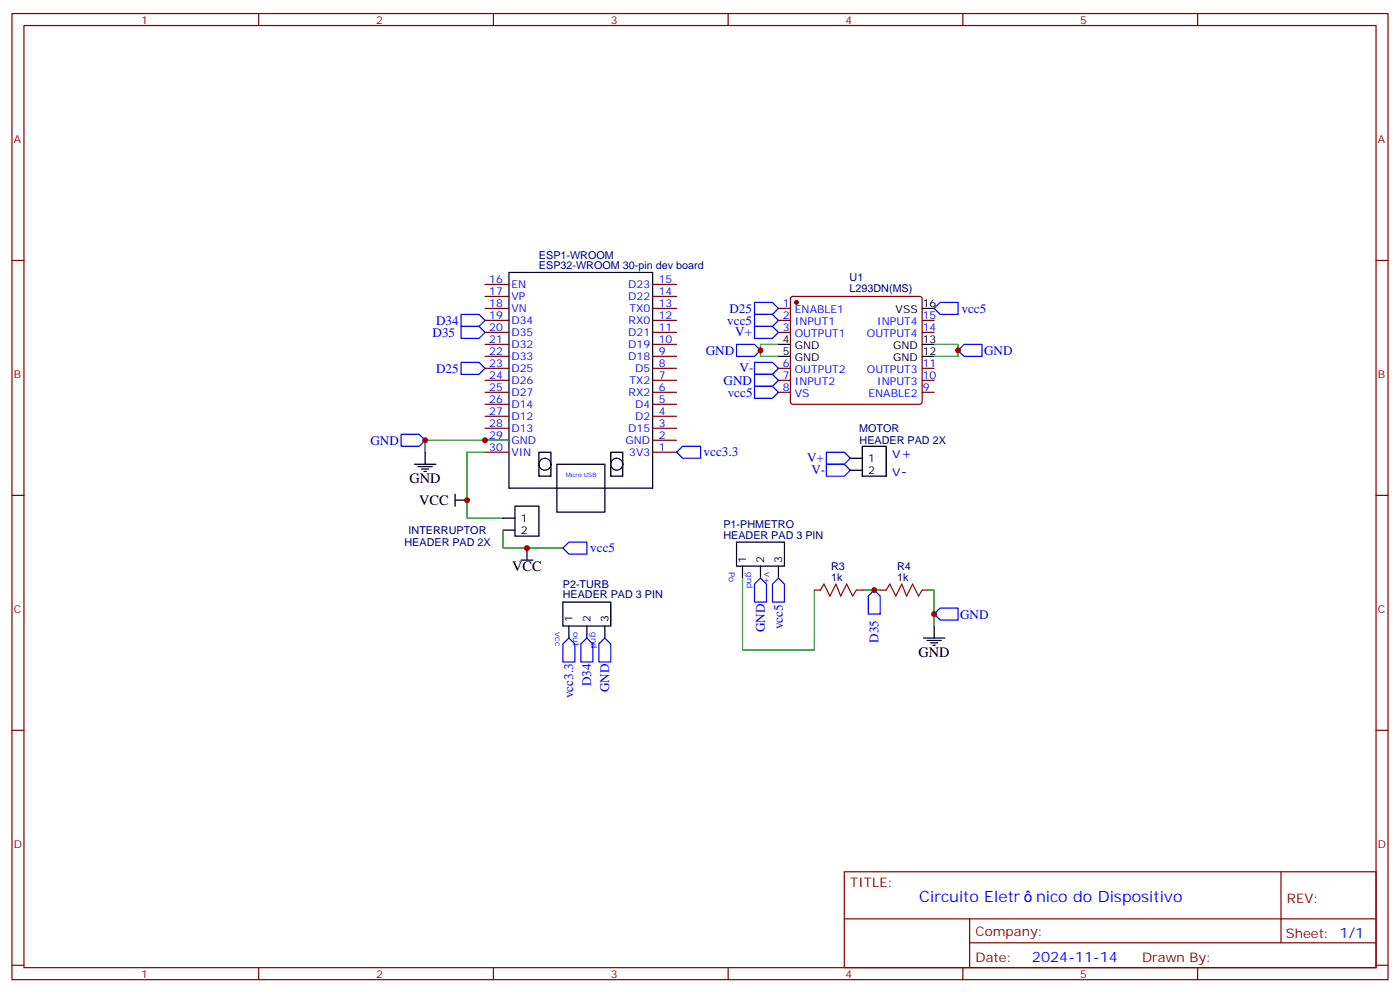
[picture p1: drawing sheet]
<svg xmlns="http://www.w3.org/2000/svg" width="412mm" height="292mm" viewBox="0 0 412 292" stroke-linecap="round" stroke-linejoin="round" font-family="sans-serif">
<g fill="none" stroke="#870000" stroke-width=".35">
<path d="M3.5 4h405.4v284.3h-405.4zM7.1 7.5h398.2v277.3h-398.2zM76.2 4v3.5M145.3 4v3.5M214.5 4v3.5M283.6 4v3.5M352.8 4v3.5M3.5 76.7h3.6M405.3 76.7h3.6M142.9 97.8h7M142.9 94.3h7M142.9 90.8h7"/>
<path d="M142.9 87.2h7M142.9 83.7h7M192.3 97.8h7M192.3 94.3h7M192.3 90.8h7M192.3 87.2h7M192.3 83.7h7M229.3 97.8h3.5M229.3 94.3h3.5M229.3 90.8h3.5M233.1 87.4l.4-.2h37.4l.5 .2 .2 .5v30.4l-.2 .5-.5 .2h-37.4l-.5-.2-.2-.5v-30.4zM271.6 97.8h3.6"/>
<path d="M271.6 94.3h3.6M142.9 119h7M142.9 115.5h7M142.9 111.9h7M142.9 108.4h7M142.9 104.9h7M142.9 101.4h7M192.3 119h7M192.3 115.5h7M192.3 111.9h7M192.3 108.4h7M192.3 104.9h7"/>
<path d="M192.3 101.4h7M229.3 115.5h3.5M229.3 111.9h3.5M229.3 108.4h3.5M271.6 115.5h3.6M271.6 111.9h3.6M271.6 108.4h3.6M142.9 133.1h7M142.9 129.6h7M142.9 126h7M142.9 122.5h7M192.3 133.1h7"/>
<path d="M192.3 129.6h7M192.3 126h7M192.3 122.5h7M3.5 145.8h3.6M405.3 145.8h3.6M239.9 173.7h1.8M252.2 173.7h1.8M259.3 173.7h1.8M271.6 173.7h1.8M3.5 214.9h3.6M405.3 214.9h3.6M248.7 256.6h156.6v28.2h-156.6z"/>
<path d="M377.3 256.6v20.9M248.7 270.4h156.5M285.6 277.5h119.6M285.6 270.4v14.1M3.5 284.1h3.6M76.2 284.8v3.5M145.3 284.8v3.5M214.5 284.8v3.5M283.6 284.8v3.5M352.8 284.8v3.5M405.3 284.1h3.6"/>
</g>
<g fill="none" stroke="#000" stroke-width=".35">
<path d="M149.9 80.2h42.4v63.5h-42.4zM271.6 90.8h3.6M229.3 101.4h3.5M229.3 104.9h3.5M271.6 101.4h3.6M271.6 104.9h3.6M122.1 136.6h6.3M123.1 137.3h4.3M124.2 138h2.1M124.9 138.7h.7M125.2 133.1v3.5M158.7 133.1h3.6v7.1h-3.6z"/>
<path d="M164 136.6h14.2v14.1h-14.2zM179.9 133.1h3.5v7.1h-3.5zM250.5 134.9h3.5M250.5 138.4h3.5M254 131.3h7.1v8.9h-7.1zM134.1 147.2h3.5M134.1 145.5v3.5M148.2 152.5h3.5M148.2 156h3.5M151.7 149h7v8.8h-7zM217 159.6h14.1v7h-14.1zM153.5 164.9h3.5"/>
<path d="M155.2 161.3v3.6M165.8 177.2h14.1v7.1h-14.1zM218.7 166.6v3.5M224 166.6v3.5M229.3 166.6v3.5M167.6 184.3v3.5M172.9 184.3v3.5M178.2 184.3v3.5M272 187.8h6.3M273 188.5h4.3M274.1 189.2h2.1M274.8 189.9h.7"/>
<path d="M275.2 184.3v3.5"/>
<circle cx="160.5" cy="136.6" r="1.76"/>
<circle cx="181.7" cy="136.6" r="1.76"/>
</g>
<circle cx="234.6" cy="89" r=".53" fill="#870000" stroke="#870000" stroke-width=".35"/>
<path d="M229.3 101.4h-5.3v3.5h5.3M275.2 101.4h7v3.5h-7M142.9 133.1h-5.3v19.4h10.6M149.9 129.6h-24.7v3.5M148.2 156v5.3h17.6M218.7 170.1v21.2h21.2v-17.6M254 173.7h5.3M273.4 173.7h1.8v10.6" fill="none" stroke="#008700" stroke-width=".35"/>
<path d="M241.7 173.7l1-1.8 1.8 3.5 1.7-3.5 1.4 3.5 1.8-3.5 1.8 3.5 1-1.7M261.1 173.7l1-1.8 1.8 3.5 1.7-3.5 1.5 3.5 1.7-3.5 1.8 3.5 1-1.7" fill="none" stroke="#a10000" stroke-width=".35"/>
<g fill="none" stroke="#00f" stroke-width=".35">
<path d="M135.8 92.5h5.3l1.8 1.8-1.8 1.8h-5.3zM135.8 96.1h5.3l1.8 1.7-1.8 1.8h-5.3zM222.2 92.5h5.3l1.8 1.8-1.8 1.8h-5.3zM222.2 89h5.3l1.8 1.8-1.8 1.7h-5.3zM222.2 96.1h5.3l1.8 1.7-1.8 1.8h-5.3zM275.2 90.8l1.7-1.8h5.3v3.5h-5.3zM135.8 106.6h5.3l1.8 1.8-1.8 1.8h-5.3zM217 101.4h5.2l1.8 1.7-1.8 1.8h-5.2zM222.2 106.6h5.3l1.8 1.8-1.8 1.8h-5.3zM222.2 110.2h5.3l1.8 1.7-1.8 1.8h-5.3zM222.2 113.7h5.3l1.8 1.8-1.8 1.7h-5.3zM282.2 103.1l1.8-1.7h5.3v3.5h-5.3z"/>
<path d="M118.2 127.8h5.3l1.7 1.8-1.7 1.7h-5.3zM199.3 133.1l1.8-1.8h5.3v3.6h-5.3zM243.4 133.1h5.3l1.8 1.8-1.8 1.7h-5.3zM243.4 136.6h5.3l1.8 1.8-1.8 1.8h-5.3zM165.8 161.3l1.8-1.7h5.3v3.5h-5.3zM224 170.1l1.8 1.8v5.3h-3.6v-5.3zM229.3 170.1l1.8 1.8v5.3h-3.6v-5.3zM257.5 173.7l1.8 1.7v5.3h-3.5v-5.3zM167.6 187.8l1.7 1.7v5.3h-3.5v-5.3zM172.9 187.8l1.7 1.7v5.3h-3.5v-5.3zM178.2 187.8l1.7 1.7v5.3h-3.5v-5.3zM275.2 180.7l1.7-1.7h5.3v3.5h-5.3z"/>
</g>
<g fill="#c00">
<circle cx="275.2" cy="180.7" r=".88"/>
<circle cx="125.2" cy="129.6" r=".88"/>
<circle cx="142.9" cy="129.6" r=".88"/>
<circle cx="224" cy="103.1" r=".88"/>
<circle cx="282.2" cy="103.1" r=".88"/>
<circle cx="257.5" cy="173.7" r=".88"/>
<circle cx="137.6" cy="147.2" r=".88"/>
<circle cx="155.2" cy="161.3" r=".88"/>
</g>
<g font-size="4.6" fill="#00f">
<text x="270.8" y="265.6">Circuito Eletr</text>
<text x="305.2" y="265.6">nico do Dispositivo</text>
</g>
<g font-size="4.2" fill="#00f">
<text x="262.8" y="134.9">v+</text>
<text x="262.8" y="140.2">v-</text>
<text x="304" y="283.2">2024-11-14</text>
</g>
<g font-size="4.2">
<text x="120.6" y="142.3">GND</text>
<text x="123.4" y="148.7">VCC</text>
<text x="150.9" y="168">VCC</text>
<text x="270.6" y="193.4">GND</text>
</g>
<g font-size="3.9" fill="#00f">
<text x="128.4" y="95.6">D34</text>
<text x="214.2" y="95.6">vcc5</text>
<text x="214.9" y="92">D25</text>
<text x="283.2" y="92">vcc5</text>
<text x="127.4" y="99.1">D35</text>
<text x="216.6" y="99">V+</text>
<text x="207.9" y="104.4">GND</text>
<text x="289.9" y="104.4">GND</text>
<text x="128.4" y="109.7">D25</text>
<text x="213.2" y="113.2">GND</text>
<text x="217.9" y="109.6">V-</text>
<text x="214.4" y="116.8">vcc5</text>
<text x="109.1" y="130.8">GND</text>
<text x="207.2" y="134.4">vcc3.3</text>
<text x="237.7" y="136.1">V+</text>
<text x="239" y="139.6">V-</text>
<text x="173.9" y="162.6">vcc5</text>
<text x="230.6" y="185.2" transform="rotate(-90 230.6 185.2)">vcc5</text>
<text x="282.8" y="182.1">GND</text>
<text x="225.3" y="186.1" transform="rotate(-90 225.3 186.1)">GND</text>
<text x="258.8" y="189.1" transform="rotate(-90 258.8 189.1)">D35</text>
<text x="174.2" y="202" transform="rotate(-90 174.2 202)">D34</text>
<text x="179.4" y="203.7" transform="rotate(-90 179.4 203.7)">GND</text>
<text x="168.8" y="205.5" transform="rotate(-90 168.8 205.5)">vcc3.3</text>
</g>
<g font-size="3.9" fill="#800">
<text x="250.5" y="261.2">TITLE:</text>
<text x="379.1" y="265.8">REV:</text>
<text x="287.4" y="275.4">Company:</text>
<text x="378.7" y="276">Sheet: 1/1</text>
<text x="287.4" y="283">Date:</text>
<text x="336.4" y="283.1">Drawn By:</text>
</g>
<g font-size="3.2" fill="#800">
<text x="41.6" y="7">1</text>
<text x="110.8" y="7">2</text>
<text x="179.9" y="7">3</text>
<text x="249.1" y="7">4</text>
<text x="318.2" y="7">5</text>
<text x="4.1" y="42.1">A</text>
<text x="405.9" y="42.1">A</text>
<text x="4.1" y="111.2">B</text>
<text x="405.9" y="111.2">B</text>
<text x="4.1" y="180.4">C</text>
<text x="405.9" y="180.4">C</text>
<text x="4.1" y="249.5">D</text>
<text x="405.9" y="249.5">D</text>
<text x="41.6" y="287.8">1</text>
<text x="110.8" y="287.8">2</text>
<text x="179.9" y="287.8">3</text>
<text x="249.1" y="287.8">4</text>
<text x="318.2" y="287.8">5</text>
</g>
<g font-size="3.2" fill="#000080">
<text x="158.8" y="76.1">ESP1-WROOM</text>
<text x="158.8" y="79.1">ESP32-WROOM 30-pin dev board</text>
<text x="250.3" y="82.8">U1</text>
<text x="250.3" y="86">L293DN(MS)</text>
<text x="253.1" y="127.2">MOTOR</text>
<text x="253.2" y="130.8">HEADER PAD 2X</text>
<text x="213.1" y="155.5">P1-PHMETRO</text>
<text x="119.2" y="160.7">HEADER PAD 2X</text>
<text x="120.4" y="157.2">INTERRUPTOR</text>
<text x="213.1" y="158.5">HEADER PAD 3 PIN</text>
<text x="244.8" y="167.7">R3</text>
<text x="264.2" y="167.7">R4</text>
<text x="165.8" y="173.1">P2-TURB</text>
<text x="244.8" y="170.9">1k</text>
<text x="264.2" y="170.9">1k</text>
<text x="165.8" y="176.1">HEADER PAD 3 PIN</text>
</g>
<g font-size="3.2" fill="#00f">
<text x="144.1" y="83.4">16</text>
<text x="194" y="83.4">15</text>
<text x="144.1" y="86.9">17</text>
<text x="150.6" y="88.3">VP</text>
<text x="150.6" y="84.8">EN</text>
<text x="185.1" y="88.3">D22</text>
<text x="185.1" y="84.8">D23</text>
<text x="194" y="86.9">14</text>
<text x="144.1" y="93.9">19</text>
<text x="144.1" y="90.4">18</text>
<text x="150.6" y="95.4">D34</text>
<text x="150.6" y="91.8">VN</text>
<text x="185.2" y="95.4">RX0</text>
<text x="185.4" y="91.8">TX0</text>
<text x="194" y="93.9">12</text>
<text x="194" y="90.4">13</text>
<text x="230.6" y="90.4">1</text>
<text x="230.6" y="93.9">2</text>
<text x="234.1" y="92.2">ENABLE1</text>
<text x="234.1" y="95.7">INPUT1</text>
<text x="258.4" y="95.7">INPUT4</text>
<text x="271.8" y="93.9">15</text>
<text x="144.1" y="101">21</text>
<text x="144.1" y="97.5">20</text>
<text x="150.6" y="98.9">D35</text>
<text x="185.1" y="98.9">D21</text>
<text x="194" y="101">10</text>
<text x="194" y="97.5">11</text>
<text x="230.6" y="97.5">3</text>
<text x="234.1" y="99.2">OUTPUT1</text>
<text x="255.4" y="99.2">OUTPUT4</text>
<text x="271.8" y="97.5">14</text>
<text x="144.1" y="104.5">22</text>
<text x="150.6" y="105.9">D33</text>
<text x="150.6" y="102.4">D32</text>
<text x="185.1" y="105.9">D18</text>
<text x="185.1" y="102.4">D19</text>
<text x="194" y="104.5">9</text>
<text x="144.1" y="111.6">24</text>
<text x="144.1" y="108.1">23</text>
<text x="150.6" y="113">D26</text>
<text x="150.6" y="109.5">D25</text>
<text x="185.4" y="113">TX2</text>
<text x="187.1" y="109.5">D5</text>
<text x="194" y="111.6">7</text>
<text x="194" y="108.1">8</text>
<text x="230.6" y="108.1">6</text>
<text x="230.6" y="111.6">7</text>
<text x="234.1" y="109.8">OUTPUT2</text>
<text x="234.1" y="113.3">INPUT2</text>
<text x="255.4" y="109.8">OUTPUT3</text>
<text x="258.4" y="113.3">INPUT3</text>
<text x="271.8" y="111.6">10</text>
<text x="271.8" y="108.1">11</text>
<text x="144.1" y="115.1">25</text>
<text x="144.1" y="118.6">26</text>
<text x="150.6" y="116.5">D27</text>
<text x="185.2" y="116.5">RX2</text>
<text x="194" y="118.6">5</text>
<text x="194" y="115.1">6</text>
<text x="230.6" y="115.1">8</text>
<text x="234.1" y="116.9">VS</text>
<text x="255.8" y="116.9">ENABLE2</text>
<text x="271.8" y="115.1">9</text>
<text x="144.1" y="122.2">27</text>
<text x="144.1" y="125.7">28</text>
<text x="150.6" y="120.1">D14</text>
<text x="150.6" y="123.6">D12</text>
<text x="187.1" y="123.6">D2</text>
<text x="187.1" y="120.1">D4</text>
<text x="194" y="125.7">3</text>
<text x="194" y="122.2">4</text>
<text x="144.1" y="129.2">29</text>
<text x="150.6" y="130.6">GND</text>
<text x="150.6" y="127.1">D13</text>
<text x="184.3" y="130.6">GND</text>
<text x="185.1" y="127.1">D15</text>
<text x="194" y="129.2">2</text>
<text x="144.1" y="132.8">30</text>
<text x="150.6" y="134.2">VIN</text>
<text x="185.4" y="134.2">3V3</text>
<text x="194" y="132.8">1</text>
</g>
<g font-size="3.2">
<text x="263.8" y="92.2">VSS</text>
<text x="271.8" y="90.4">16</text>
<text x="230.6" y="101">4</text>
<text x="271.8" y="101">13</text>
<text x="230.6" y="104.5">5</text>
<text x="234.1" y="102.8">GND</text>
<text x="234.1" y="106.3">GND</text>
<text x="263.1" y="106.3">GND</text>
<text x="263.1" y="102.8">GND</text>
<text x="271.8" y="104.5">12</text>
<text x="255.8" y="135.9">1</text>
<text x="255.8" y="139.5">2</text>
<text x="153.5" y="153.6">1</text>
<text x="153.5" y="157.1">2</text>
<text x="219.8" y="165.6" transform="rotate(-90 219.8 165.6)">1</text>
<text x="225.1" y="165.6" transform="rotate(-90 225.1 165.6)">2</text>
<text x="230.4" y="165.6" transform="rotate(-90 230.4 165.6)">3</text>
<text x="168.6" y="183.2" transform="rotate(-90 168.6 183.2)">1</text>
<text x="173.9" y="183.2" transform="rotate(-90 173.9 183.2)">2</text>
<text x="179.2" y="183.2" transform="rotate(-90 179.2 183.2)">3</text>
</g>
<g font-size="2.5" fill="#00f">
<text x="214.7" y="168.5" transform="rotate(90 214.7 168.5)">Po</text>
<text x="220" y="168.5" transform="rotate(90 220 168.5)">gnd</text>
<text x="225.2" y="168.5" transform="rotate(90 225.2 168.5)">v+</text>
<text x="163.5" y="186.1" transform="rotate(90 163.5 186.1)">vcc</text>
<text x="168.8" y="186.1" transform="rotate(90 168.8 186.1)">out</text>
<text x="174.1" y="186.1" transform="rotate(90 174.1 186.1)">gnd</text>
</g>
<text font-size="1.8" fill="#00f" x="166.7" y="140.4">Micro USB</text>
</svg>
